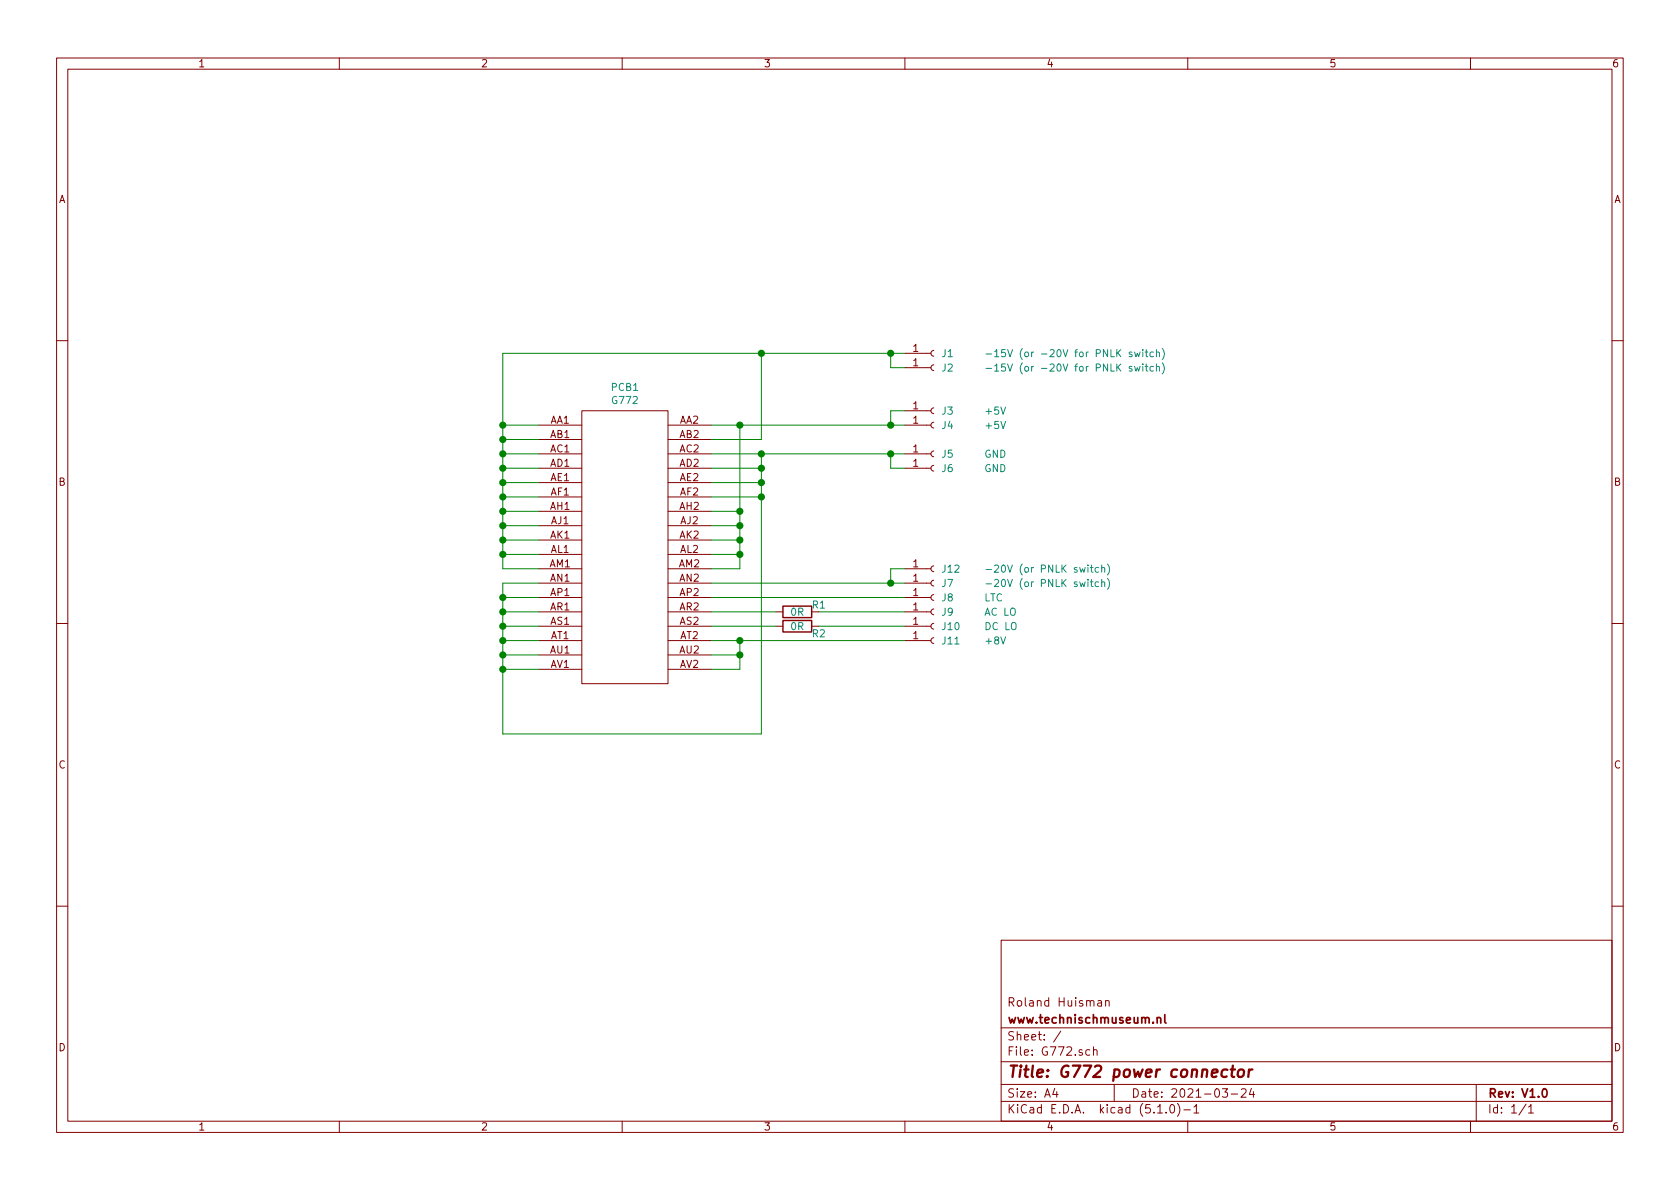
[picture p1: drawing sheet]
<svg xmlns="http://www.w3.org/2000/svg" width="297mm" height="210mm" viewBox="0 0 297 210" stroke-linecap="round" stroke-linejoin="round" font-family="sans-serif">
<g fill="none" stroke="#840000" stroke-width=".18">
<path d="M10 10.3h277v189.9h-277zM12 12.2h273v186.1h-273zM60 10.3v1.9M110 10.3v1.9M160 10.3v1.9M210 10.3v1.9M260 10.3v1.9M10 60.2h2M95.2 75.2h7.7M95.2 77.7h7.7M102.9 72.6h15.2v48.3h-15.2zM118.1 75.2h7.6"/>
<path d="M118.1 77.7h7.6M160 75.2h4.6M160 62.5h4.6M160 65h4.6M160 72.6h4.6M165.1 79.8l-.3 .1-.2 .3 .1 .4 .4 .2M165.1 74.7l-.3 .1-.2 .3 .1 .4 .4 .2M165.1 62l-.3 .1-.2 .3 .1 .4 .4 .2M165.1 64.5l-.3 .1-.2 .3 .1 .4 .4 .2M165.1 72.1l-.3 .1-.2 .4 .1 .3 .4 .2M285 60.2h2M95.2 80.3h7.7"/>
<path d="M95.2 82.8h7.7M95.2 85.3h7.7M95.2 87.9h7.7M95.2 90.4h7.7M95.2 93h7.7M95.2 95.5h7.7M95.2 98h7.7M118.1 80.3h7.6M118.1 82.8h7.6M118.1 85.3h7.6M118.1 87.9h7.6M118.1 90.4h7.6"/>
<path d="M118.1 93h7.6M118.1 95.5h7.6M118.1 98h7.6M160 80.3h4.6M160 82.8h4.6M165.1 82.3l-.3 .1-.2 .3 .1 .4 .4 .2M10 110.3h2M95.2 100.6h7.7M95.2 103.1h7.7M95.2 105.7h7.7M95.2 108.2h7.7M95.2 110.7h7.7"/>
<path d="M95.2 113.3h7.7M95.2 115.8h7.7M95.2 118.4h7.7M118.1 100.6h7.6M118.1 103.1h7.6M118.1 105.7h7.6M118.1 108.2h7.6M118.1 110.7h7.6M118.1 113.3h7.6M118.1 115.8h7.6M118.1 118.4h7.6M137.2 108.2h1.2"/>
<path d="M137.2 110.7h1.2M143.5 110.7h1.3M160 100.6h4.6M160 103.1h4.6M160 105.7h4.6M160 108.2h4.6M160 110.7h4.6M160 113.3h4.6M165.1 112.8l-.3 .1-.2 .3 .1 .4 .4 .2M165.1 110.2l-.3 .1-.2 .4 .1 .3 .4 .2M165.1 107.7l-.3 .1-.2 .3 .1 .4 .4 .2M165.1 105.2l-.3 .1-.2 .3 .1 .4 .4 .2"/>
<path d="M165.1 102.6l-.3 .1-.2 .3 .1 .4 .4 .2M165.1 100.1l-.3 .1-.2 .3 .1 .4 .4 .2M285 110.3h2M10 160.2h2M177 166.3h108v32h-108zM194.1 177h.6l.1 .9M194.8 177.3l-.5 .1a.29 .29 0 0 0-.3 .2 .29 .29 0 0 0 .3 .3l.5-.1M195.5 177.1l.2-.2 .4 .1v.9M195.5 176.9v1M285 160.2h2M60 198.3v1.9M110 198.3v1.9"/>
<path d="M160 198.3v1.9M177 194.8h108M177 191.8h108M177 187.8h108M177 181.8h108M186.5 192.5l-.4 1h1M186.8 193v1M187.6 182.3l-1.3 2M192.7 185.7l-.4-.1-.3 .3v.6l.3 .1 .4-.1M193.3 185.7l.2-.1 .4 .1 .1 .9M193.3 185.1v1.5M197 191.8v3"/>
<path d="M204.7 196.8h.8M206.2 196.7v.1M207 195.4l.3-.1a.94 .94 0 0 1 0 1.5 .82 .82 0 0 1-.3-1.4zM208.2 195.1a1.71 1.71 0 0 1 0 2.3M209.3 196.3h1.2M210 198.3v1.9M211.1 195.8l.4-.5v1.5M211.1 196.8h.9M216.1 192.5h.9l-.4 .6 .4 .1v.7l-.2 .1-.7-.1M217.7 193.5h1.1M219.5 192.7l.2-.2h.3l.3 .2v.3v.2l-.9 .8h.9M221.3 192.5l-.4 1h.9"/>
<path d="M221.6 193v1M260 198.3v1.9M261 191.8v6.5M269.8 195.2l-1.2 2M270.3 195.8l.4-.5v1.5M270.3 196.8h.8"/>
</g>
<path d="M205.9 179.4v1.3l.3 .2M204.6 180.1l.2-.2 .4 .1v.9M272.9 192.6l.1-.1a.8 .8 0 0 1 .5 .8 .8 .8 0 0 1-.5 .7 1 1 0 0 1-.1-1.4z" fill="none" stroke="#840000" stroke-width=".3"/>
<path d="M217 189.2a.68 .68 0 0 0-1 .3v.8l.3 .1 .6-.1M217.6 189.1h.8M218 188.4l-.2 1.8v.1l.4 .1M219 189.3a.54 .54 0 0 1 .6-.2 .54 .54 0 0 1 .4 .4l-.1 .6a.56 .56 0 0 1-.5 .4 .56 .56 0 0 1-.6-.4zM220.9 189.1l-.2 1.3M221.4 189.1a.55 .55 0 0 0-.6 .4" fill="none" stroke="#840000" stroke-width=".41"/>
<g fill="none" stroke="#008400" stroke-width=".18">
<path d="M88.9 75.2h6.3M88.9 77.7h6.3M125.7 75.2h34.3M130.8 75.2v25.4h-5.1M134.6 62.5v15.2h-8.9M157.5 62.5v2.5h2.5M160 62.5h-71.1v38.1h6.3M160 72.6h-2.5v2.6M88.9 80.3h6.3M88.9 82.8h6.3M88.9 85.3h6.3M88.9 87.9h6.3"/>
<path d="M88.9 90.4h6.3M88.9 93h6.3M88.9 95.5h6.3M88.9 98h6.3M125.7 80.3h34.3M125.7 82.8h8.9M125.7 85.3h8.9M125.7 87.9h8.9M125.7 90.4h5.1M125.7 93h5.1M125.7 95.5h5.1M125.7 98h5.1"/>
<path d="M134.6 80.3v49.5h-45.7v-26.7h6.3M157.5 80.3v2.5h2.5M88.9 105.7h6.3M88.9 108.2h6.3M88.9 110.7h6.3M88.9 113.3h6.3M88.9 115.8h6.3M88.9 118.4h6.3M125.7 103.1h34.3M125.7 105.7h34.3M125.7 108.2h11.5M125.7 110.7h11.5"/>
<path d="M125.7 113.3h34.3M125.7 115.8h5.1M130.8 113.3v5.1h-5.1M144.8 108.2h15.2M144.8 110.7h15.2M160 100.6h-2.5v2.5"/>
</g>
<g fill="#008400" stroke="#008400" stroke-width=".25">
<circle cx="88.9" cy="75.2" r=".51"/>
<circle cx="88.9" cy="77.7" r=".51"/>
<circle cx="88.9" cy="80.3" r=".51"/>
<circle cx="88.9" cy="82.8" r=".51"/>
<circle cx="88.9" cy="85.3" r=".51"/>
<circle cx="88.9" cy="87.9" r=".51"/>
<circle cx="88.9" cy="90.4" r=".51"/>
<circle cx="88.9" cy="93" r=".51"/>
<circle cx="88.9" cy="95.5" r=".51"/>
<circle cx="88.9" cy="98" r=".51"/>
<circle cx="134.6" cy="62.5" r=".51"/>
<circle cx="130.8" cy="90.4" r=".51"/>
<circle cx="130.8" cy="93" r=".51"/>
<circle cx="130.8" cy="95.5" r=".51"/>
<circle cx="130.8" cy="98" r=".51"/>
<circle cx="130.8" cy="75.2" r=".51"/>
<circle cx="134.6" cy="80.3" r=".51"/>
<circle cx="134.6" cy="82.8" r=".51"/>
<circle cx="134.6" cy="85.3" r=".51"/>
<circle cx="134.6" cy="87.9" r=".51"/>
<circle cx="88.9" cy="105.7" r=".51"/>
<circle cx="88.9" cy="108.2" r=".51"/>
<circle cx="88.9" cy="110.7" r=".51"/>
<circle cx="88.9" cy="113.3" r=".51"/>
<circle cx="88.9" cy="115.8" r=".51"/>
<circle cx="88.9" cy="118.4" r=".51"/>
<circle cx="130.8" cy="115.8" r=".51"/>
<circle cx="130.8" cy="113.3" r=".51"/>
<circle cx="157.5" cy="80.3" r=".51"/>
<circle cx="157.5" cy="62.5" r=".51"/>
<circle cx="157.5" cy="75.2" r=".51"/>
<circle cx="157.5" cy="103.1" r=".51"/>
</g>
<g fill="none" stroke="#008484" stroke-width=".18">
<path d="M174.3 62.6h1M174.3 65.1h1M175.9 62.2l.3-.4v1.3M175.9 64.7l.3-.3v1.2M175.9 63.1h.7M175.9 65.6h.7M202.5 62.2h.4M202.5 64.8h.4M202.7 61.8v1.1l.2 .2M202.7 64.4v1.1l.2 .1M203.9 62.3l-.3-.1-.3 .3 .2 .5h.4M203.9 64.8h-.3l-.3 .2 .2 .6h.4"/>
<path d="M204.5 62.4l.1-.2 .4 .1v.8M204.5 64.9l.1-.1h.4v.8M204.5 61.8v1.3M204.5 64.4v1.2M205.5 61.6a1.4 1.4 0 0 1 0 2M205.5 64.2a1.4 1.4 0 0 1 0 1.9M194.8 99.9v1.3M195.8 99.7a1.47 1.47 0 0 1 0 2M174.3 103.2h1M174.3 100.7h1M194.2 102.9h-.3l-.3 .2 .2 .6h.4M194.2 100.4l-.3-.1-.3 .3 .2 .5h.4"/>
<path d="M194.8 103l.2-.1h.3v.8M194.8 100.5l.2-.2 .3 .1v.8M194.8 102.5v1.2M195.8 102.3a1.47 1.47 0 0 1 0 1.9"/>
</g>
<path d="M138.4 107.2h5.1v2h-5.1zM138.4 109.7h5.1v2.1h-5.1z" fill="none" stroke="#840000" stroke-width=".25"/>
<text font-size="2.8" fill="#840000" x="178" y="190.5">Title: G772 power connector</text>
<g font-size="2.1" fill="#840000">
<text x="178" y="178">Roland Huisman</text>
<text x="178" y="184">Sheet: /</text>
<text x="178" y="181">www.technischmuseum.nl</text>
<text x="178" y="186.7">File: G772.sch</text>
<text x="178" y="196.9">KiCad E.D.A. kicad (5.1.0)-1</text>
<text x="178" y="194.1">Size: A4</text>
<text x="200" y="194.1">Date: 2021-03-24</text>
<text x="263" y="194.1">Rev: V1.0</text>
<text x="263" y="196.9">Id: 1/1</text>
</g>
<g font-size="1.8" fill="#840000">
<text x="35" y="11.9">1</text>
<text x="85" y="11.9">2</text>
<text x="135" y="11.9">3</text>
<text x="185" y="11.9">4</text>
<text x="235" y="11.9">5</text>
<text x="285" y="11.9">6</text>
<text x="10.4" y="35.9">A</text>
<text x="285.4" y="35.9">A</text>
<text x="161.4" y="62.2">1</text>
<text x="161.4" y="64.8">1</text>
<text x="97.3" y="74.9">AA1</text>
<text x="97.3" y="77.5">AB1</text>
<text x="120.2" y="74.9">AA2</text>
<text x="120.2" y="77.5">AB2</text>
<text x="161.4" y="74.9">1</text>
<text x="161.4" y="72.4">1</text>
<text x="97.3" y="80">AC1</text>
<text x="97.3" y="82.5">AD1</text>
<text x="120.2" y="80">AC2</text>
<text x="120.2" y="82.5">AD2</text>
<text x="161.4" y="80">1</text>
<text x="161.4" y="82.5">1</text>
<text x="10.4" y="85.9">B</text>
<text x="97.4" y="85.1">AE1</text>
<text x="97.4" y="87.6">AF1</text>
<text x="120.2" y="85.1">AE2</text>
<text x="120.2" y="87.6">AF2</text>
<text x="285.4" y="85.9">B</text>
<text x="97.3" y="90.2">AH1</text>
<text x="97.3" y="95.2">AK1</text>
<text x="97.4" y="92.7">AJ1</text>
<text x="120.2" y="90.2">AH2</text>
<text x="120.2" y="95.2">AK2</text>
<text x="120.3" y="92.7">AJ2</text>
<text x="97.2" y="100.3">AM1</text>
<text x="97.4" y="97.8">AL1</text>
<text x="120.1" y="100.3">AM2</text>
<text x="120.2" y="97.8">AL2</text>
<text x="161.4" y="100.3">1</text>
<text x="97.3" y="102.9">AN1</text>
<text x="97.3" y="107.9">AR1</text>
<text x="97.4" y="105.4">AP1</text>
<text x="120.2" y="102.9">AN2</text>
<text x="120.2" y="107.9">AR2</text>
<text x="120.2" y="105.4">AP2</text>
<text x="161.4" y="107.9">1</text>
<text x="161.4" y="105.4">1</text>
<text x="161.4" y="102.9">1</text>
<text x="97.4" y="110.5">AS1</text>
<text x="97.4" y="113">AT1</text>
<text x="120.2" y="110.5">AS2</text>
<text x="120.2" y="113">AT2</text>
<text x="161.4" y="113">1</text>
<text x="161.4" y="110.5">1</text>
<text x="97.3" y="115.6">AU1</text>
<text x="97.4" y="118.1">AV1</text>
<text x="120.2" y="115.6">AU2</text>
<text x="120.2" y="118.1">AV2</text>
<text x="10.4" y="135.9">C</text>
<text x="285.4" y="135.9">C</text>
<text x="10.4" y="185.9">D</text>
<text x="285.4" y="185.9">D</text>
<text x="35" y="199.9">1</text>
<text x="85" y="199.9">2</text>
<text x="135" y="199.9">3</text>
<text x="185" y="199.9">4</text>
<text x="235" y="199.9">5</text>
<text x="285" y="199.9">6</text>
</g>
<g font-size="1.8" fill="#008484">
<text x="166.6" y="63.2">J1</text>
<text x="166.6" y="65.7">J2</text>
<text x="177.3" y="63.2">-15V (or -20V for PNLK switch)</text>
<text x="177.3" y="65.7">-15V (or -20V for PNLK switch)</text>
<text x="108.1" y="69.1">PCB1</text>
<text x="108.3" y="71.4">G772</text>
<text x="166.6" y="75.9">J4</text>
<text x="166.6" y="73.3">J3</text>
<text x="174.4" y="75.9">+5V</text>
<text x="174.4" y="73.3">+5V</text>
<text x="166.6" y="80.9">J5</text>
<text x="166.6" y="83.5">J6</text>
<text x="174" y="80.9">GND</text>
<text x="174" y="83.5">GND</text>
<text x="166.6" y="101.3">J12</text>
<text x="176" y="101.3">-20V (or PNLK switch)</text>
<text x="143.7" y="107.6">R1</text>
<text x="166.6" y="106.3">J8</text>
<text x="166.6" y="103.8">J7</text>
<text x="174" y="106.3">LTC</text>
<text x="176" y="103.8">-20V (or PNLK switch)</text>
<text x="139.9" y="108.9">0R</text>
<text x="139.9" y="111.4">0R</text>
<text x="143.7" y="112.7">R2</text>
<text x="166.6" y="108.9">J9</text>
<text x="166.6" y="114">J11</text>
<text x="166.6" y="111.4">J10</text>
<text x="174.2" y="108.9">AC LO</text>
<text x="174.2" y="111.4">DC LO</text>
<text x="174.4" y="114">+8V</text>
</g>
</svg>
